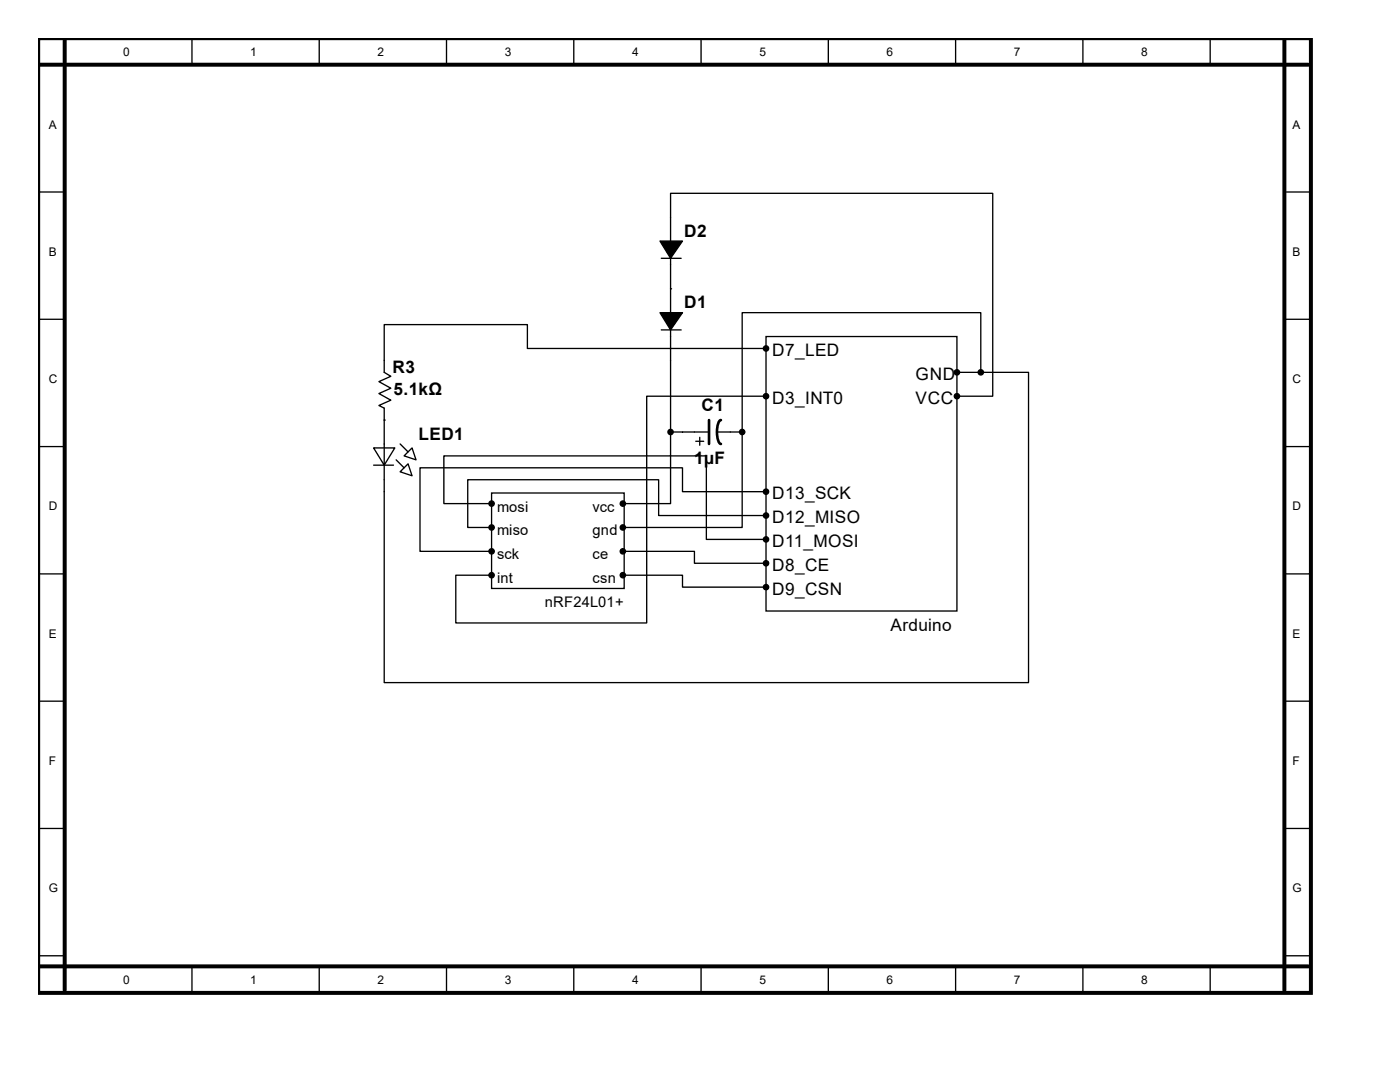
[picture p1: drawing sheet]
<svg xmlns="http://www.w3.org/2000/svg" width="279mm" height="216mm" viewBox="0 0 279 216" stroke-linecap="round" stroke-linejoin="round" font-family="sans-serif">
<path d="M7.6 7.6h254v190.5h-254zM7.6 12.9h253.5M12.9 7.6v190M256.3 7.6v190M7.6 192.8h253.5" fill="none" stroke="#000" stroke-width=".79"/>
<g fill="none" stroke="#000" stroke-width=".26">
<path d="M38.3 7.6v5.3M63.7 7.6v5.3M89.1 7.6v5.3M114.5 7.6v5.3M139.9 7.6v5.3M165.3 7.6v5.3M190.7 7.6v5.3M216.1 7.6v5.3M241.5 7.6v5.3M7.6 38.3h5.3M256.3 38.3h5.3M132 51.5h3.9"/>
<path d="M133.8 43.3v28.6M7.6 63.7h5.3M132 65.8h3.9M152.9 67.2h38.1v54.7h-38.1zM256.3 63.7h5.3M7.6 89.1h5.3M98.1 98.4h26.5v19h-26.5zM136.2 86.2h5.3M138.9 88.1h1.5M139.6 87.3v1.5M143.1 86.2h5M256.3 89.1h5.3"/>
<path d="M7.6 114.5h5.3M256.3 114.5h5.3M7.6 139.9h5.3M256.3 139.9h5.3M7.6 165.3h5.3M256.3 165.3h5.3M7.6 190.7h5.3M38.3 192.8v5.3M63.7 192.8v5.3M89.1 192.8v5.3M114.5 192.8v5.3M139.9 192.8v5.3"/>
<path d="M165.3 192.8v5.3M190.7 192.8v5.3M216.1 192.8v5.3M241.5 192.8v5.3M256.3 190.7h5.3"/>
</g>
<g fill="#000" stroke="#000" stroke-width=".26">
<path d="M131.7 48.1h4.5l-2.4 3.4zM131.7 62.4h4.5l-2.4 3.4z"/>
<circle cx="152.9" cy="69.5" r=".53"/>
<circle cx="152.9" cy="79.1" r=".53"/>
<circle cx="191" cy="74.3" r=".53"/>
<circle cx="195.7" cy="74.3" r=".53"/>
<circle cx="133.8" cy="86.2" r=".53"/>
<circle cx="148.1" cy="86.2" r=".53"/>
<circle cx="152.9" cy="98.1" r=".53"/>
<circle cx="98.1" cy="110" r=".53"/>
<circle cx="98.1" cy="100.5" r=".53"/>
<circle cx="98.1" cy="114.8" r=".53"/>
<circle cx="98.1" cy="105.3" r=".53"/>
<circle cx="124.3" cy="100.5" r=".53"/>
<circle cx="124.3" cy="114.8" r=".53"/>
<circle cx="124.3" cy="105.3" r=".53"/>
<circle cx="124.3" cy="110" r=".53"/>
<circle cx="152.9" cy="117.2" r=".53"/>
<circle cx="152.9" cy="102.9" r=".53"/>
<circle cx="152.9" cy="107.6" r=".53"/>
<circle cx="152.9" cy="112.4" r=".53"/>
</g>
<path d="M141.5 83.8v4.8M143.9 83.8a2.44 2.44 0 0 0-.8 2.4l.1 1.2a1.27 1.27 0 0 0 .7 1.2" fill="none" stroke="#000" stroke-width=".53"/>
<path d="M74.6 89.4h4.2l-2.1 3.4z" fill="#fff" stroke="#000" stroke-width=".26"/>
<g fill="none" stroke="#000" stroke-width=".26">
<path d="M133.8 57.6h.1M133.8 43.3v-4.7h64.3v40.5h-7.1M133.8 71.9v14.3M152.9 69.5h-47.6v-4.7h-28.6v9.5l1.3 .8-2.4 1 2.4 1.4-2.4 1 2.4 1.4-2.4 1 1.1 .5v54.8h128.6v-61.9h-9.6M152.9 79.1h-23.8v45.2h-38.1v-9.5h7.1M191 74.3h4.7M195.7 74.3v-11.9h-47.6v23.8M74.6 92.8h3.9M76.7 83.8h.1M79.1 91.8l1.5 1.5M79.9 94.1l1.5-1.5 .8 2.3zM79.9 88.6l1.5 1.6"/>
<path d="M80.6 91l1.6-1.6 .8 2.4zM133.8 86.2v14.3h-9.5M133.8 86.2h2.4M148.1 86.2v19.1h-23.8M148.1 86.2h.1M152.9 98.1h-16.7v-4.8h-52.4v16.7h14.3M98.1 100.5h-9.5v-9.5h52.4v16.6h11.9M124.3 110h14.3v2.4h14.3M124.3 114.8h11.9v2.4h16.7M152.9 102.9h-21.5v-7.2h-38.1v9.6h4.8"/>
</g>
<circle cx="191" cy="79.1" r=".53" fill="#000" stroke="#000" stroke-width=".26"/>
<g font-size="3.4">
<text x="136.5" y="47.2">D2</text>
<text x="136.5" y="61.6">D1</text>
<text x="154.1" y="71.1">D7_LED</text>
<text x="78.3" y="74.5">R3</text>
<text x="182.7" y="75.8">GND</text>
<text x="78.5" y="78.7">5.1kΩ</text>
<text x="140" y="81.9">C1</text>
<text x="154.1" y="80.6">D3_INT0</text>
<text x="182.7" y="80.6">VCC</text>
<text x="83.5" y="87.8">LED1</text>
<text x="138.6" y="92.5">1µF</text>
<text x="154.1" y="99.7">D13_SCK</text>
<text x="154.1" y="104.4">D12_MISO</text>
<text x="154.1" y="113.9">D8_CE</text>
<text x="154.1" y="109.2">D11_MOSI</text>
<text x="154.1" y="118.7">D9_CSN</text>
<text x="177.7" y="125.9">Arduino</text>
</g>
<g font-size="2.9">
<text x="99.2" y="102.1">mosi</text>
<text x="99.2" y="106.8">miso</text>
<text x="118.2" y="102.1">vcc</text>
<text x="118.2" y="106.8">gnd</text>
<text x="99.2" y="111.6">sck</text>
<text x="118.2" y="111.6">ce</text>
<text x="99.2" y="116.3">int</text>
<text x="118.2" y="116.3">csn</text>
<text x="108.7" y="121.1">nRF24L01+</text>
</g>
<g font-size="2.4">
<text x="24.6" y="11.1">0</text>
<text x="50" y="11.1">1</text>
<text x="75.4" y="11.1">2</text>
<text x="100.8" y="11.1">3</text>
<text x="126.2" y="11.1">4</text>
<text x="151.6" y="11.1">5</text>
<text x="177" y="11.1">6</text>
<text x="202.4" y="11.1">7</text>
<text x="227.8" y="11.1">8</text>
<text x="9.7" y="25.7">A</text>
<text x="257.9" y="25.7">A</text>
<text x="9.7" y="51.1">B</text>
<text x="257.9" y="51.1">B</text>
<text x="9.7" y="76.5">C</text>
<text x="257.9" y="76.5">C</text>
<text x="9.7" y="101.9">D</text>
<text x="257.9" y="101.9">D</text>
<text x="9.7" y="127.3">E</text>
<text x="257.9" y="127.3">E</text>
<text x="9.7" y="152.7">F</text>
<text x="257.9" y="152.7">F</text>
<text x="9.7" y="178.1">G</text>
<text x="257.9" y="178.1">G</text>
<text x="24.6" y="196.3">0</text>
<text x="50" y="196.3">1</text>
<text x="75.4" y="196.3">2</text>
<text x="100.8" y="196.3">3</text>
<text x="126.2" y="196.3">4</text>
<text x="151.6" y="196.3">5</text>
<text x="177" y="196.3">6</text>
<text x="202.4" y="196.3">7</text>
<text x="227.8" y="196.3">8</text>
</g>
</svg>
